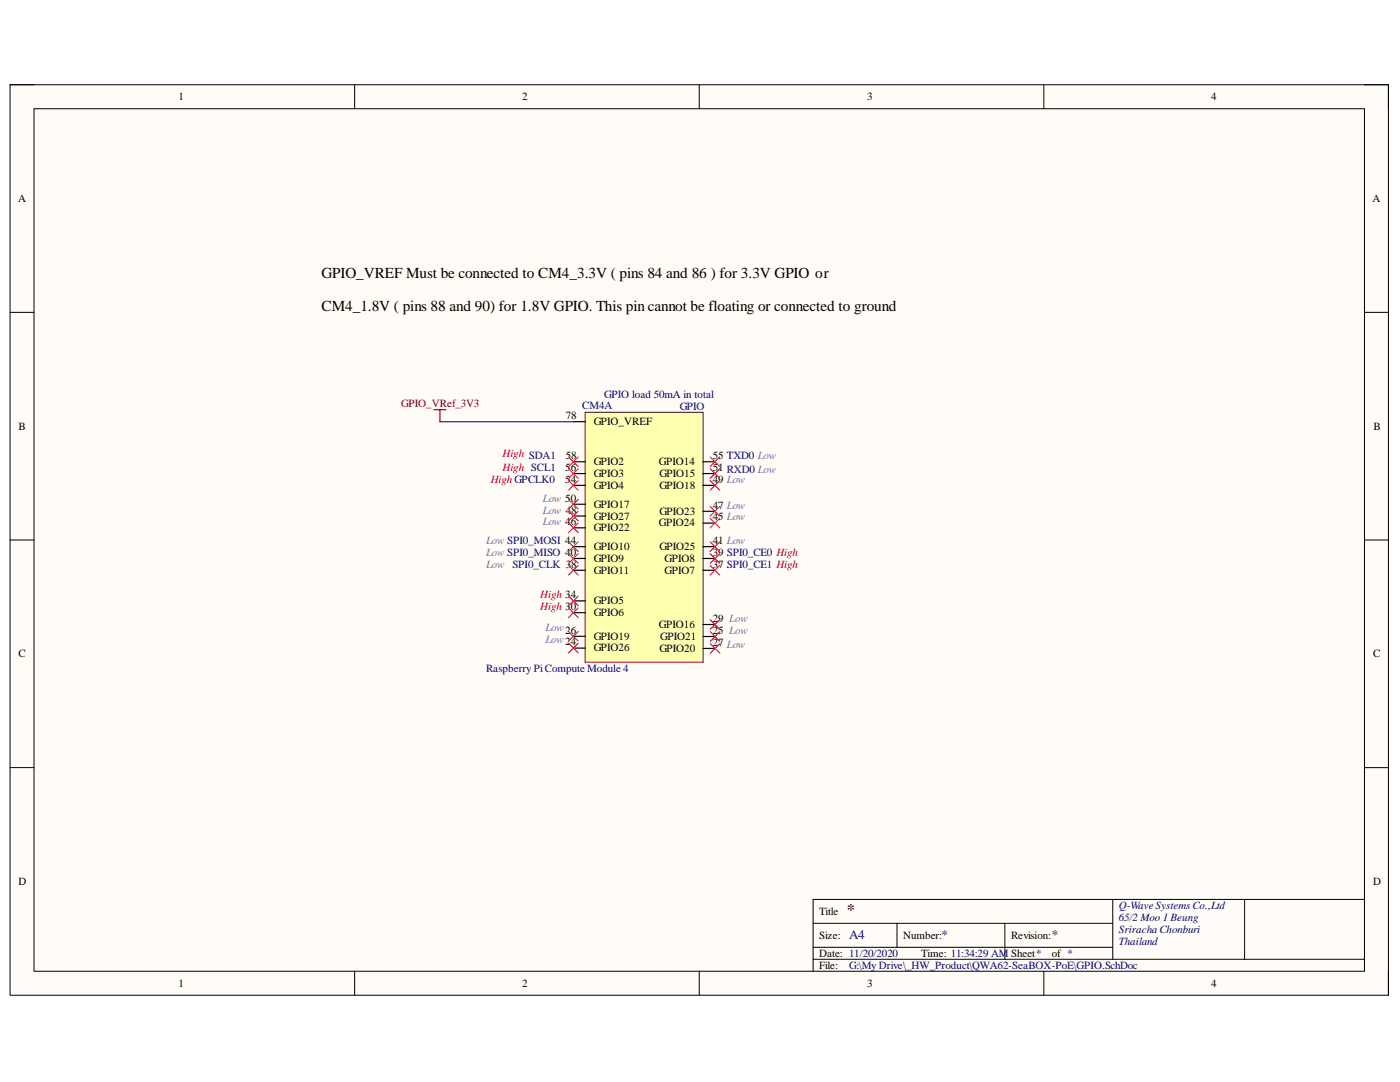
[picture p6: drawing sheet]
<svg xmlns="http://www.w3.org/2000/svg" width="279mm" height="216mm" viewBox="0 0 279 216" stroke-linecap="round" stroke-linejoin="round" font-family="sans-serif">
<path d="M2 16.9h275.1v181.7h-275.1z" fill-rule="evenodd" fill="#fffcf8"/>
<path d="M2 16.9h275.1v181.7h-275.1z" fill="none" stroke="#000" stroke-width=".2"/>
<path d="M6.8 21.7h265.5v172.1h-265.5z" fill-rule="evenodd" fill="#fffcf8"/>
<g fill="none" stroke="#000" stroke-width=".2">
<path d="M2 16.9h4.8M70.8 16.9v4.8M139.5 16.9v4.8M208.3 16.9v4.8M272.3 16.9h4.8v4.8M6.8 21.7h265.5v172.1h-265.5zM2 62.3h4.8M272.3 62.3h4.8M2 107.7h4.8M272.3 107.7h4.8M2 153.2h4.8M272.3 153.2h4.8"/>
<path d="M222.1 179.5v11.9M248.4 179.5v11.9M272.3 179.5h-110v14.3M70.8 193.8v4.8M139.5 193.8v4.8M162.3 184.2h59.8M162.3 191.4h110M162.3 189h59.8M179 184.2v4.8M200.5 184.2v7.2M208.3 193.8v4.8M277.1 193.8v4.8"/>
</g>
<path d="M116.8 82.3h23.5v49.8h-23.5z" fill-rule="evenodd" fill="#ffffb0"/>
<path d="M116.8 82.3h23.5v49.8h-23.5z" fill="none" stroke="#800000" stroke-width=".2"/>
<g fill="none" stroke="#000" stroke-width=".24">
<path d="M114.4 84.1h2.4M114.4 94.5h2.4M114.4 96.8h2.4M114.4 92.1h2.4M140.3 94.5h2.4M140.3 96.8h2.4M140.3 92.1h2.4M114.4 100.6h2.4M114.4 103h2.4M114.4 105.3h2.4M114.4 109.1h2.4M114.4 111.4h2.4"/>
<path d="M114.4 113.8h2.4M114.4 119.9h2.4M140.3 102h2.4M140.3 104.4h2.4M140.3 109.1h2.4M140.3 111.4h2.4M140.3 113.8h2.4M114.4 122.3h2.4M114.4 127h2.4M114.4 129.3h2.4M140.3 124.6h2.4M140.3 129.4h2.4"/>
<path d="M140.3 127h2.4"/>
</g>
<path d="M87.8 84.1h26.6" fill="none" stroke="#000080" stroke-width=".24"/>
<g fill="none" stroke="#f00" stroke-width=".2">
<path d="M113.5 91.2l1.9 1.9M113.5 93.5l1.9 2M113.5 95.9l1.9 1.9M113.5 99.7l1.9 1.9M115.4 91.2l-1.9 1.9M115.4 93.5l-1.9 2M115.4 95.9l-1.9 1.9M115.4 99.7l-1.9 1.9M141.7 91.2l1.9 1.9M141.7 93.5l1.9 2M141.7 95.9l1.9 1.9M143.6 91.2l-1.9 1.9"/>
<path d="M143.6 93.5l-1.9 2M143.6 95.9l-1.9 1.9M113.5 102l1.9 1.9M113.5 104.4l1.9 1.9M113.5 108.1l1.9 1.9M113.5 110.5l1.9 1.9M113.5 112.8l1.9 1.9M113.5 118.9l1.9 2M115.4 102l-1.9 1.9M115.4 104.4l-1.9 1.9M115.4 108.1l-1.9 1.9M115.4 110.5l-1.9 1.9"/>
<path d="M115.4 112.8l-1.9 1.9M115.4 118.9l-1.9 2M141.7 101.1l1.9 1.9M141.7 103.4l1.9 1.9M141.7 108.1l1.9 1.9M141.7 110.5l1.9 1.9M141.7 112.8l1.9 1.9M143.6 101.1l-1.9 1.9M143.6 103.4l-1.9 1.9M143.6 108.1l-1.9 1.9M143.6 110.5l-1.9 1.9M143.6 112.8l-1.9 1.9"/>
<path d="M113.5 121.3l1.9 1.9M113.5 126l1.9 1.9M113.5 128.4l1.9 1.9M115.4 121.3l-1.9 1.9M115.4 126l-1.9 1.9M115.4 128.4l-1.9 1.9M141.7 123.7l1.9 1.9M141.8 126l1.9 2M141.8 128.4l1.9 1.9M143.6 123.7l-1.9 1.9M143.7 126l-1.9 2M143.7 128.4l-1.9 1.9"/>
</g>
<path d="M86.6 81.8h2.4M87.8 81.8v2.3" fill="none" stroke="#800000" stroke-width=".24"/>
<text font-size="3.2" fill="#800000" x="169" y="182.5">*</text>
<g font-size="3">
<text x="64.2" y="55.4">GPIO_VREF Must be connected to CM4_3.3V ( pins 84 and 86 ) for 3.3V GPIO or</text>
<text x="64.2" y="62.1">CM4_1.8V ( pins 88 and 90) for 1.8V GPIO. This pin cannot be floating or connected to ground</text>
</g>
<g font-size="2.6" fill="#000080">
<text x="169.5" y="187.4">A4</text>
<text x="187.9" y="187.4">*</text>
<text x="209.9" y="187.4">*</text>
</g>
<g font-size="2.2">
<text x="35.6" y="20">1</text>
<text x="104.2" y="20">2</text>
<text x="173" y="20">3</text>
<text x="241.7" y="20">4</text>
<text x="3.6" y="40.3">A</text>
<text x="273.9" y="40.3">A</text>
<text x="112.9" y="83.7">78</text>
<text x="3.7" y="85.8">B</text>
<text x="118.5" y="84.8">GPIO_VREF</text>
<text x="274.1" y="85.8">B</text>
<text x="112.8" y="94">56</text>
<text x="112.9" y="91.6">58</text>
<text x="118.5" y="95.2">GPIO3</text>
<text x="118.5" y="92.9">GPIO2</text>
<text x="131.5" y="92.9">GPIO14</text>
<text x="131.6" y="95.2">GPIO15</text>
<text x="142.3" y="91.6">55 TXD0 Low</text>
<text x="142.3" y="94">51 RXD0 Low</text>
<text x="112.8" y="96.3">54</text>
<text x="118.5" y="97.5">GPIO4</text>
<text x="118.5" y="101.3">GPIO17</text>
<text x="131.6" y="97.5">GPIO18</text>
<text x="142.3" y="96.3">49 Low</text>
<text x="142.3" y="101.5">47 Low</text>
<text x="118.5" y="103.7">GPIO27</text>
<text x="118.5" y="106.1">GPIO22</text>
<text x="131.5" y="105">GPIO24</text>
<text x="131.6" y="102.8">GPIO23</text>
<text x="142.3" y="103.9">45 Low</text>
<text x="118.5" y="109.8">GPIO10</text>
<text x="118.5" y="112.1">GPIO9</text>
<text x="131.6" y="109.8">GPIO25</text>
<text x="132.6" y="112.1">GPIO8</text>
<text x="142.3" y="108.6">41 Low</text>
<text x="142.3" y="111">39 SPI0_CE0 High</text>
<text x="142.3" y="113.3">37 SPI0_CE1 High</text>
<text x="118.5" y="114.5">GPIO11</text>
<text x="132.6" y="114.5">GPIO7</text>
<text x="118.5" y="120.6">GPIO5</text>
<text x="118.5" y="123">GPIO6</text>
<text x="131.5" y="125.3">GPIO16</text>
<text x="142.3" y="124.1">29 Low</text>
<text x="3.7" y="131.2">C</text>
<text x="118.5" y="127.7">GPIO19</text>
<text x="118.5" y="130">GPIO26</text>
<text x="131.6" y="130.1">GPIO20</text>
<text x="131.8" y="127.7">GPIO21</text>
<text x="142.3" y="128.9">27 Low</text>
<text x="142.3" y="126.5">25 Low</text>
<text x="274" y="131.2">C</text>
<text x="3.7" y="176.5">D</text>
<text x="274" y="176.5">D</text>
<text x="163.5" y="182.5">Title</text>
<text x="163.5" y="187.4">Size:</text>
<text x="163.5" y="190.9">Date: 11/20/2020</text>
<text x="180.2" y="187.4">Number:</text>
<text x="183.9" y="190.9">Time: 11:34:29 AM Sheet*</text>
<text x="201.8" y="187.4">Revision:</text>
<text x="209.9" y="190.9">of *</text>
<text x="35.6" y="196.9">1</text>
<text x="104.2" y="196.9">2</text>
<text x="163.5" y="193.3">File:</text>
<text x="173" y="196.9">3</text>
<text x="241.7" y="196.9">4</text>
</g>
<text font-size="2.2" fill="#800000" x="80.1" y="81.3">GPIO_VRef_3V3</text>
<g font-size="2.2" fill="#000080">
<text x="116.2" y="81.5">CM4A</text>
<text x="120.6" y="79.4">GPIO load 50mA in total</text>
<text x="135.7" y="81.8">GPIO</text>
<text x="102.2" y="113.3">SPI0_CLK 38</text>
<text x="97" y="134">Raspberry PiCompute Module 4</text>
<text x="223.3" y="181.4">Q-Wave Systems Co.,Ltd</text>
<text x="223.3" y="183.7">65/2 Moo 1 Beung</text>
<text x="223.3" y="186.1">Sriracha Chonburi</text>
<text x="223.3" y="188.5">Thailand</text>
<text x="169.5" y="193.3">G:\My Drive\_HW_Product\QWA62-SeaBOX-PoE\GPIO.SchDoc</text>
</g>
<g font-size="2.2" fill="#f00">
<text x="100.3" y="91.2">High SDA1</text>
<text x="100.3" y="94">High SCL1</text>
<text x="97.9" y="96.3">High GPCLK0</text>
<text x="107.8" y="119.4">High 34</text>
<text x="107.8" y="121.8">High 30</text>
</g>
<g font-size="2.2" fill="#90f">
<text x="108.3" y="100.1">Low 50</text>
<text x="108.3" y="102.5">Low 48</text>
<text x="108.3" y="104.8">Low 46</text>
<text x="97" y="108.6">Low SPI0_MOSI 44</text>
<text x="97" y="111">Low SPI0_MISO 40</text>
<text x="97" y="113.3">Low</text>
<text x="108.8" y="126">Low26</text>
<text x="108.8" y="128.4">Low24</text>
</g>
</svg>
